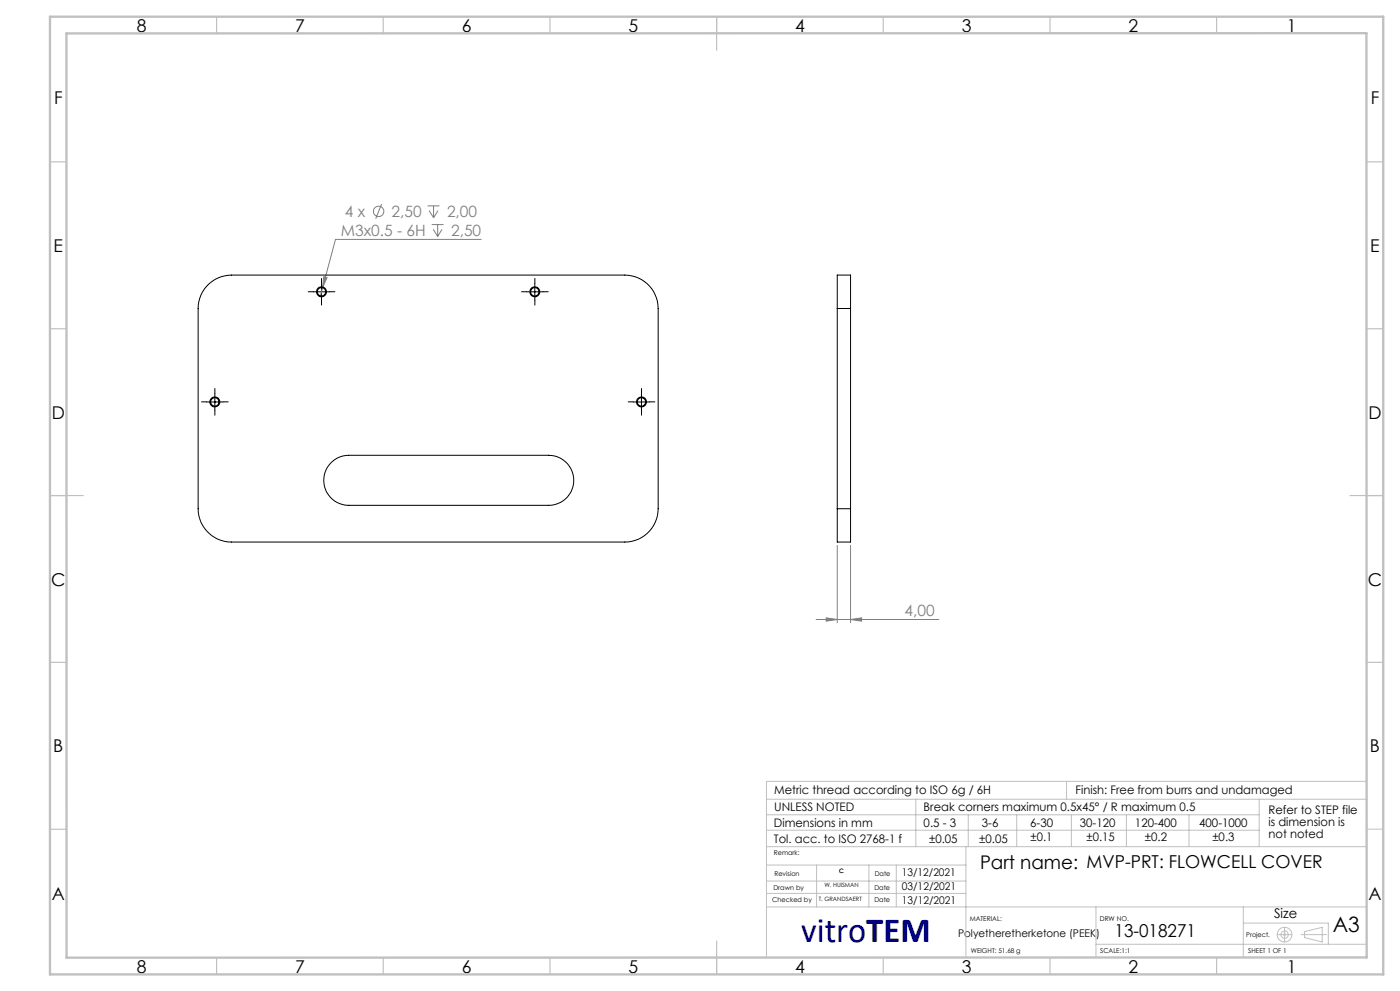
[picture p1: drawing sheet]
<svg xmlns="http://www.w3.org/2000/svg" width="420mm" height="297mm" viewBox="0 0 420 297" stroke-linecap="round" stroke-linejoin="round" font-family="sans-serif">
<g fill="none" stroke="#808080" stroke-width=".3">
<path d="M114.5 61.1l-1.8 4.5M128.3 61.7h3.5M128.7 63.1l1.4 2.2M129.5 67.3h3.6M130 68.7l1.3 2.2M130.1 61.7v3.6M131.3 67.3v3.6M131.4 63.1l-1.3 2.2M132.6 68.7l-1.3 2.2M144.4 71.8h-43.8l-3.8 14.5M96.8 86.3l-.7 2.3M97.1 82.9l1 .3-1.3 3.1z"/>
<path d="M251.2 163.4v23.3M255.2 163.4v23.3M244.8 185.7h36.9M247.9 185.2l3.3 .5-3.3 .5zM255.2 185.7l3.3-.5v1z"/>
<circle cx="113.6" cy="63.4" r="1.56"/>
</g>
<g fill="none" stroke="#c0c0c0" stroke-width=".3">
<path d="M229.9 239.5h180.1M274.7 239.5v14.2M320 234.2v5.3M377.8 239.5v14.2M410 234.2h-180.1v52.7M229.9 253.7h180.1M229.9 248.8h147.9M230 259.3h59.8M230 244.2h147.8M245 259.3v12.5M260.7 259.3v12.5M268.9 259.3v12.3"/>
<path d="M289.8 253.7v33.3M290.5 244.2v9.5M305 244.2v9.5M321.4 244.2v9.5M337.9 244.2v9.5M356.7 244.2v9.5M410 248.5h5M229.9 264.1h59.9M230 267.8h59.8M230 271.8h180M328.8 271.8v15.2M373 271.8v15.2"/>
<path d="M373 276.6h25.5v6.4M385.4 277.9v4.4M391.3 279.2l5.4-1.3v4.4l-5.4-1.3zM328.8 283h81.2M383.2 280.1h4.4M390.3 280.1h7.7"/>
<circle cx="385.4" cy="280.1" r=".26"/>
<circle cx="385.4" cy="280.1" r="1.11"/>
<circle cx="385.4" cy="280.1" r="2.21"/>
</g>
<g fill="none" stroke="#000" stroke-width=".3" stroke-dasharray="15.2 1.3 1.3 1.3">
<path d="M94 87.4h-1.5M96.5 84.9v-1.5M96.5 89.9v1.5M99 87.4h1.5M158 87.4h-1.5M160.5 84.9v-1.5M160.5 89.9v1.5M163 87.4h1.5M64.5 117.9v-1.5M192.5 117.9v-1.5M62 120.4h-1.5M64.5 122.9v1.5"/>
<path d="M67 120.4h1.5M190 120.4h-1.5M192.5 122.9v1.5M195 120.4h1.5"/>
</g>
<path d="M93.9 87.5h5.1M96.4 84.9v5.1M157.9 87.5h5M160.4 84.9v5.1M64.5 118v4.9M192.4 118v4.9M61.9 120.5h5M189.9 120.5h5" fill="none" stroke="#000" stroke-width=".3"/>
<g fill="none" stroke="#c0c0c0" stroke-width=".35">
<path d="M65 5v5M115 5v5M165 5v5M215 5v10M265 5v5M315 5v5M365 5v5M15 48.5h5M410 48.5h5M15 98.5h5M410 98.5h5M15 148.5h10"/>
<path d="M405 148.5h10M15 198.5h5M410 198.5h5M15 248.5h5M65 287v5M115 287v5M165 287v5M215 282v10M265 287v5M315 287v5M365 287v5"/>
</g>
<path d="M15 5h400v287h-400zM19.9 10l390-.1 .1 277-390 .1z" fill="none" stroke="#c0c0c0" stroke-width=".7"/>
<g fill="#808080">
<path d="M97.1 82.9l1 .3-1.3 3.1z"/>
<path d="M255.2 185.7l3.3-.5v1zM247.9 185.2l3.3 .5-3.3 .5z"/>
</g>
<g fill="none" stroke="#000" stroke-width=".3">
<path d="M62 85.8a10.1 10.1 0 0 1 7.4-3.4h118a10 10 0 0 1 10 10.1v60a10 10 0 0 1-10 10h-118a10 10 0 0 1-10-10l.1-61.1 .8-3zM251.2 92.5v-10.1h4v10.1M251.2 92.5h4M251.2 92.5v60M255.2 92.5v60M99 139l.7-.6a7.4 7.4 0 0 1 4.9-1.9h60a7.5 7.5 0 0 1 7.5 7.4 7.5 7.5 0 0 1-7.5 7.5h-60a7.5 7.5 0 0 1-6.8-4.4 7.5 7.5 0 0 1 1.2-8zM251.2 152.5v10h4v-10M251.2 152.5h4"/>
<circle cx="96.4" cy="87.5" r="1.5"/>
<circle cx="96.4" cy="87.5" r="1.25"/>
<circle cx="160.4" cy="87.5" r="1.25"/>
<circle cx="160.4" cy="87.5" r="1.5"/>
<circle cx="64.4" cy="120.5" r="1.49"/>
<circle cx="64.4" cy="120.5" r="1.24"/>
<circle cx="192.4" cy="120.5" r="1.24"/>
<circle cx="192.4" cy="120.5" r="1.49"/>
</g>
<text font-size="10.6" fill="#000080" x="240.4" y="282.2">vitroTEM</text>
<text font-size="6.3" x="399.8" y="279.4">A3</text>
<text font-size="5.6" x="294" y="260.3">Part name: MVP-PRT: FLOWCELL COVER</text>
<g font-size="5.3">
<text x="41" y="9.5">8</text>
<text x="88.5" y="9.5">7</text>
<text x="138.5" y="9.5">6</text>
<text x="188.5" y="9.5">5</text>
<text x="238.5" y="9.5">4</text>
<text x="288.5" y="9.5">3</text>
<text x="338.5" y="9.5">2</text>
<text x="386" y="9.5">1</text>
<text x="16.2" y="31.2">F</text>
<text x="411.2" y="31.2">F</text>
<text x="16.1" y="75.5">E</text>
<text x="411.1" y="75.5">E</text>
<text x="15.5" y="125.5">D</text>
<text x="410.5" y="125.5">D</text>
<text x="15.4" y="175.5">C</text>
<text x="410.4" y="175.5">C</text>
<text x="16" y="225.5">B</text>
<text x="411" y="225.5">B</text>
<text x="15.5" y="269.7">A</text>
<text x="410.5" y="269.7">A</text>
<text x="334.4" y="280.7">13-018271</text>
<text x="41" y="291.5">8</text>
<text x="88.5" y="291.5">7</text>
<text x="138.5" y="291.5">6</text>
<text x="188.5" y="291.5">5</text>
<text x="238.5" y="291.5">4</text>
<text x="288.5" y="291.5">3</text>
<text x="338.5" y="291.5">2</text>
<text x="386" y="291.5">1</text>
</g>
<g font-size="4.7" fill="#808080">
<text x="103.5" y="65.1">4 x</text>
<text x="117.5" y="65.1">2,50</text>
<text x="134.1" y="65.1">2,00</text>
<text x="102.3" y="70.7">M3x0.5 - 6H</text>
<text x="135.3" y="70.7">2,50</text>
<text x="271.3" y="184.6">4,00</text>
</g>
<text font-size="4" x="382.2" y="275.3">Size</text>
<g font-size="3.5">
<text x="232.3" y="238">Metric thread according to ISO 6g / 6H</text>
<text x="322.7" y="238">Finish: Free from burrs and undamaged</text>
<text x="232.3" y="243.2">UNLESS NOTED</text>
<text x="277.1" y="243.2">Break corners maximum 0.5x45° / R maximum 0.5</text>
<text x="380.5" y="244.1">Refer to STEP file</text>
<text x="232.2" y="247.9">Dimensions in mm</text>
<text x="277.1" y="247.9">0.5 - 3</text>
<text x="294.6" y="247.9">3-6</text>
<text x="309.1" y="247.9">6-30</text>
<text x="324" y="247.9">30-120</text>
<text x="340.5" y="247.9">120-400</text>
<text x="359.8" y="247.9">400-1000</text>
<text x="380.5" y="247.6">is dimension is</text>
<text x="380.5" y="251.1">not noted</text>
<text x="232.2" y="252.8">Tol. acc. to ISO 2768-1 f</text>
<text x="278.7" y="252.8">±0.05</text>
<text x="293.8" y="252.8">±0.05</text>
<text x="309.2" y="252.2">±0.1</text>
<text x="326" y="252.2">±0.15</text>
<text x="343.5" y="252.2">±0.2</text>
<text x="363.7" y="252.2">±0.3</text>
</g>
<g font-size="3.2">
<text x="270.6" y="262.7">13/12/2021</text>
<text x="270.5" y="266.8">03/12/2021</text>
<text x="270.6" y="270.9">13/12/2021</text>
<text x="287.4" y="280.8">Polyetheretherketone (PEEK)</text>
</g>
<g font-size="2">
<text x="232.2" y="256.1">Remark:</text>
<text x="232.3" y="262.6">Revision</text>
<text x="262.4" y="262.6">Date</text>
<text x="232" y="266.8">Drawn by</text>
<text x="262.3" y="266.8">Date</text>
<text x="231.7" y="270.4">Checked by</text>
<text x="262.3" y="270.4">Date</text>
<text x="290.9" y="276.1">MATERIAL:</text>
<text x="330" y="276.1">DRW NO.</text>
<text x="373.9" y="280.8">Project.</text>
<text x="291.3" y="285.6">WEIGHT: 51.68 g</text>
<text x="330.1" y="285.6">SCALE:1:1</text>
<text x="374.5" y="285.6">SHEET 1 OF 1</text>
</g>
<g font-size="1.8">
<text x="251.8" y="261.6">C</text>
<text x="245.6" y="270">T. GRANDSAERT</text>
<text x="247.3" y="265.7">W. HUISMAN</text>
</g>
</svg>
